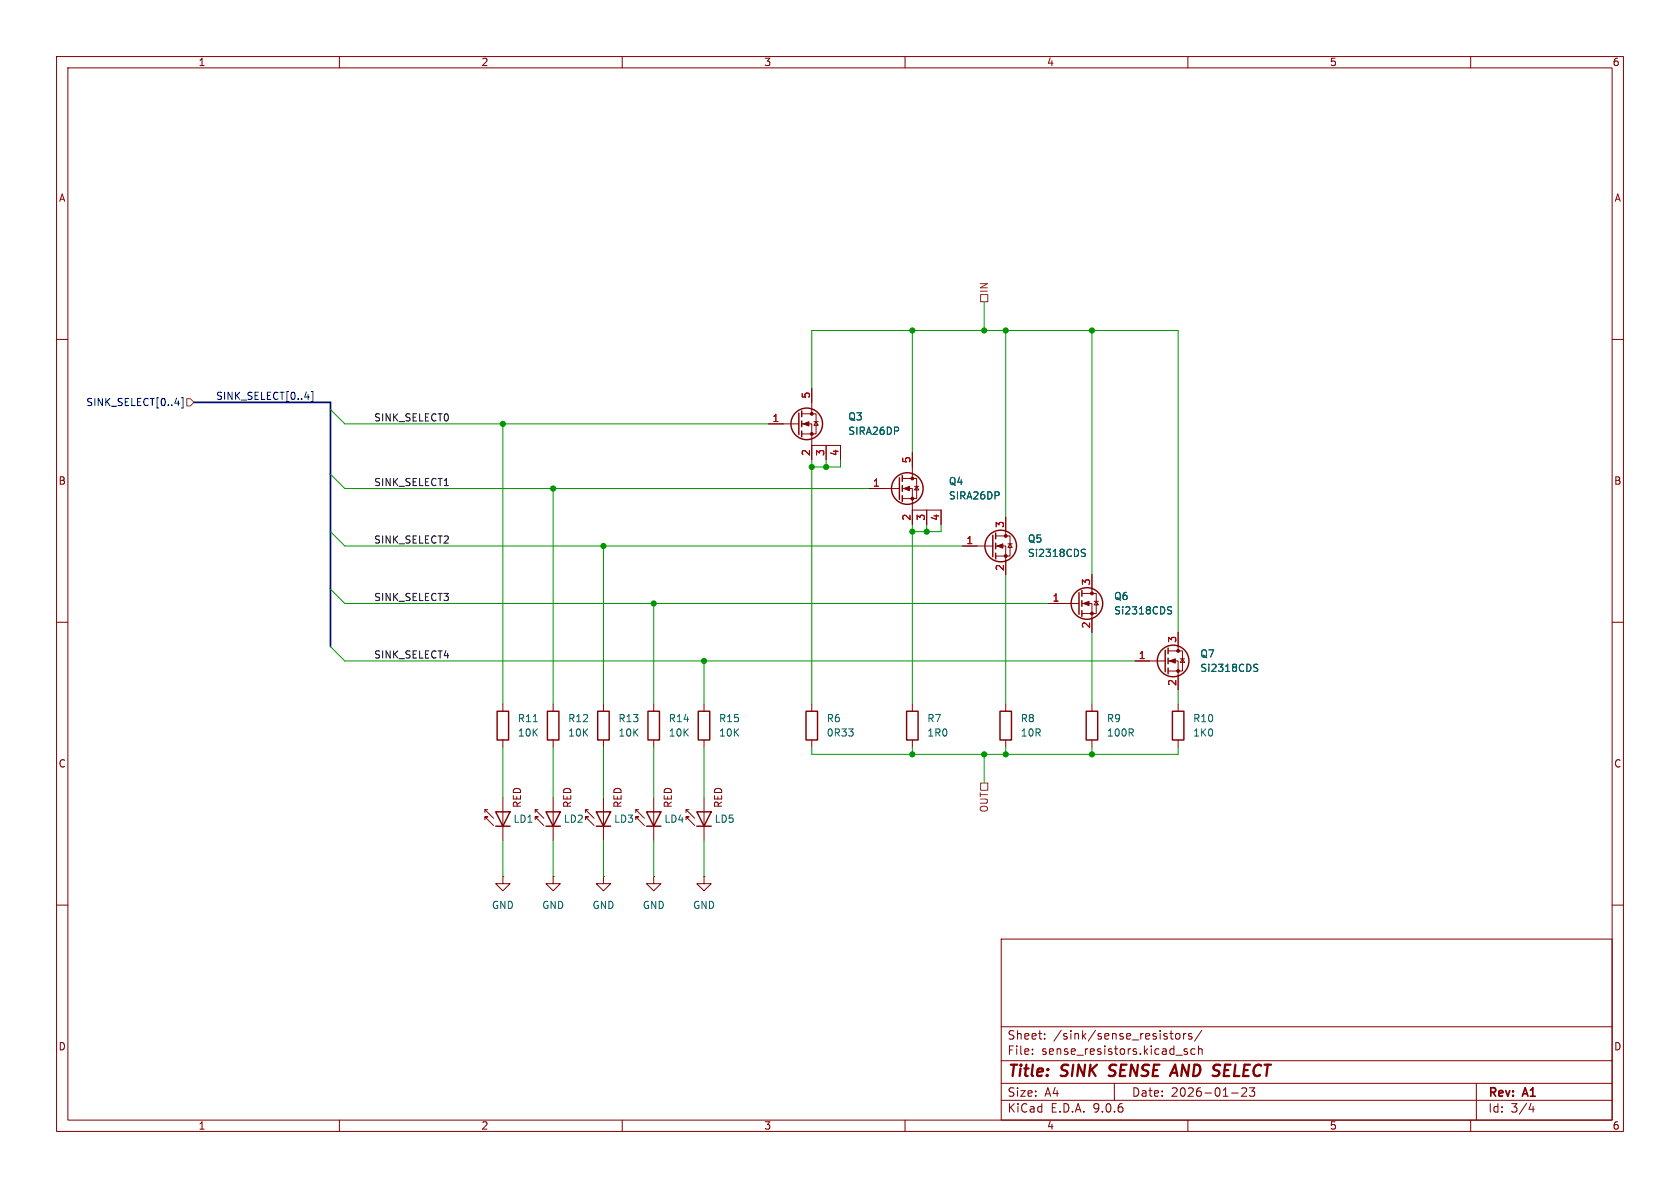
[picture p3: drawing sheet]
<svg xmlns="http://www.w3.org/2000/svg" width="297mm" height="210mm" viewBox="0 0 297 210" stroke-linecap="round" stroke-linejoin="round" font-family="sans-serif">
<g fill="none" stroke="#840000" stroke-width=".18">
<path d="M10 10h277v190h-277zM12 12h273v186h-273zM60 10v2M110 10v2M160 10v2M210 10v2M260 10v2M10 60h2M135.9 74.9h5.3M141.7 73.2h2.6v3.5h-2.6M141.7 74.9h1.8v6.4M143.5 68.6v4.6"/>
<path d="M143.5 78.7h5.1v2.6M143.9 74.5h.8M144.3 74.5l.4 .7h-.8zM146 78.7v2.6M285 60h2M153.7 86.4h5.3M159.5 84.6h2.6v3.5h-2.6M159.5 86.4h1.8v6.3M161.3 80v4.6M161.3 90.2h5.1v2.5M161.7 86h.7M162.1 86l.3 .6h-.7z"/>
<path d="M163.8 90.2v2.5M170.2 96.5h5.3M176 94.7h2.6v3.6h-2.6M176 96.5h1.8v5.1M177.8 91.4v3.3M178.2 96.1h.7M178.6 96.1l.3 .7h-.7zM10 110h2M185.4 106.7h5.4M191.3 104.9h2.5v3.6h-2.5M191.3 106.7h1.7v5.1M193 101.6v3.3"/>
<path d="M193.4 106.3h.8M193.8 106.3l.4 .6h-.8zM200.7 116.8h5.3M206.5 115.1h2.5v3.5h-2.5M206.5 116.8h1.8v5.1M208.3 111.8v3.3M208.7 116.5h.7M209 116.5l.4 .6h-.7zM285 110h2M88.9 124.5v1.2M88.9 130.8v1.3M97.8 124.5v1.2"/>
<path d="M97.8 130.8v1.3M106.7 124.5v1.2M106.7 130.8v1.3M115.6 124.5v1.2M115.6 130.8v1.3M124.5 124.5v1.2M124.5 130.8v1.3M143.5 124.5v1.2M143.5 130.8v1.3M161.3 124.5v1.2M161.3 130.8v1.3M177.8 124.5v1.2"/>
<path d="M177.8 130.8v1.3M193 124.5v1.2M193 130.8v1.3M208.3 124.5v1.2M208.3 130.8v1.3M85.7 144.9v-.5h.5h-.5l1.5 1.5M85.7 143.1v.5M86.2 143.1h-.5l1.5 1.6M88.9 154.9v1.3h1.3l-1.3 1.3-1.3-1.3h1.3M88.9 154.9h.1M88.9 141v7.6M94.6 144.9v-.5h.5h-.5l1.5 1.5"/>
<path d="M94.6 143.1v.5M95.1 143.1h-.5l1.5 1.6M97.8 154.9v1.3h1.3l-1.3 1.3-1.3-1.3h1.3M97.8 154.9h.1M97.8 141v7.6M103.5 144.9v-.5h.5h-.5l1.5 1.5M103.5 143.1v.5M104 143.1h-.5l1.5 1.6M106.7 154.9v1.3h1.2l-1.2 1.3-1.3-1.3h1.3M106.7 154.9h.1M106.7 141v7.6M112.4 144.9v-.5h.5h-.5l1.5 1.5"/>
<path d="M112.4 143.1v.5M112.9 143.1h-.5l1.5 1.6M115.6 154.9v1.3h1.2l-1.2 1.3-1.3-1.3h1.3M115.6 154.9h.1M115.6 141v7.6M121.3 144.9v-.5h.5h-.5l1.5 1.5M121.3 143.1v.5M121.8 143.1h-.5l1.5 1.6M124.5 154.9v1.3h1.2l-1.2 1.3-1.3-1.3h1.3M124.5 154.9h.1M124.5 141v7.6M10 160h2"/>
<path d="M177 166h108v32h-108zM285 160h2M60 198v2M110 198v2M160 198v2M177 194.5h108M177 191.5h108M177 187.5h108M177 181.5h108M182.5 186.3v.1M182.5 185.5v.1M184.7 183.6v.1"/>
<path d="M184.7 182.8v.1M197 191.5v3M206.8 182.7h.6M207 183.5l.4 .2M208 182.8l.3-.1 .3 .3v.4l-.3 .3-.3-.1-.2-.2v-.4zM209.2 182.7v1M209.7 182.7l-.3 .1-.2 .2M209.9 185.5l-.4-.1-.2 .2 .1 .2 .5 .2v.3h-.6M210 198v2M210.7 182.8l-.4-.1-.2 .2 .1 .2 .5 .2v.3h-.6M211.2 185.5l-.4-.1-.3 .3v.4l.2 .2h.5M211.9 185.5l.2-.1 .4 .1v.9"/>
<path d="M211.9 184.9v1.5M212.5 182.1l-1.3 2M217.7 193.2h1.2M219.5 192.4l.6-.1 .2 .1 .1 .3-.9 1.1h.9M220.9 192.3h.9l-.5 .6 .4 .1v.7l-.2 .1h-.4l-.2-.1M260 198v2M261 191.5v6.5M270.7 195l-.4 1.1h.9M271 195.6v1"/>
</g>
<path d="M196 190.1l.3 .1M196.3 188.4l-.1 .2v.4M206.8 190.2l.9-2 .5 2M207.1 189.6h.9" fill="none" stroke="#840000" stroke-width=".4"/>
<g fill="none" stroke="#840000" stroke-width=".25">
<path d="M141.2 73v3.8M141.7 72.6v1.1M141.7 74.4v1M141.7 76.2v1M159 84.5v3.8M159.5 84.1v1M159.5 85.9v1M159.5 87.6v1M175.5 94.6v3.8M176 94.2v1.1M176 96v1M176 97.8v1"/>
<path d="M190.8 104.8v3.8M191.3 104.4v1M191.3 106.2v1M191.3 108v1M206 114.9v3.8M206.5 114.6v1M206.5 116.3v1M206.5 118.1v1M87.9 125.7h2v5.1h-2zM96.8 125.7h2v5.1h-2zM105.7 125.7h2v5.1h-2zM114.6 125.7h2v5.1h-2z"/>
<path d="M123.4 125.7h2.1v5.1h-2.1zM142.5 125.7h2v5.1h-2zM160.3 125.7h2v5.1h-2zM176.8 125.7h2v5.1h-2zM192 125.7h2.1v5.1h-2.1zM207.3 125.7h2v5.1h-2zM87.6 143.5h2.6l-1.3 2.6zM87.6 146.1h2.6M96.5 143.5h2.6l-1.3 2.6zM96.5 146.1h2.6M105.4 143.5h2.5l-1.2 2.6zM105.4 146.1h2.5"/>
<path d="M114.3 143.5h2.5l-1.2 2.6zM114.3 146.1h2.5M123.2 143.5h2.5l-1.2 2.6zM123.2 146.1h2.5"/>
<circle cx="142.6" cy="74.9" r="2.79"/>
<circle cx="160.4" cy="86.4" r="2.79"/>
<circle cx="176.9" cy="96.5" r="2.79"/>
<circle cx="192.2" cy="106.7" r="2.79"/>
<circle cx="207.4" cy="116.8" r="2.79"/>
</g>
<g fill="#840000" stroke="#840000" stroke-width=".18">
<path d="M142 74.9l1-.4v.8z"/>
<path d="M159.8 86.4l1-.4v.7z"/>
<path d="M191.5 106.7l1-.4v.8z"/>
<path d="M176.3 96.5l1-.4v.8z"/>
<path d="M206.8 116.8l1-.3v.7z"/>
<circle cx="143.5" cy="73.2" r=".25"/>
<circle cx="143.5" cy="76.7" r=".25"/>
<circle cx="161.3" cy="84.6" r=".25"/>
<circle cx="161.3" cy="88.1" r=".25"/>
<circle cx="193" cy="104.9" r=".25"/>
<circle cx="193" cy="108.5" r=".25"/>
<circle cx="177.8" cy="94.7" r=".25"/>
<circle cx="177.8" cy="98.3" r=".25"/>
<circle cx="208.3" cy="115.1" r=".25"/>
<circle cx="208.3" cy="118.6" r=".25"/>
</g>
<path d="M191.3 97.6l.5 .2 .1 .2-.1 .3-.5 .1M191.3 97.2h.6M206.5 107.8l.5 .2 .1 .2-.1 .3h-.4M206.5 107.3h.6M221.8 118l.4 .1 .2 .2-.2 .3-.4 .1M221.8 117.5h.6M94.3 127.6h.7" fill="none" stroke="#006464" stroke-width=".18"/>
<path d="M173.4 52.1h1.2v1.2h-1.2zM33 70.5h.7l.6 .6-.6 .7h-.7zM173.4 138.4h1.2v1.3h-1.2z" fill="none" stroke="#725600" stroke-width=".18"/>
<path d="M30.9 71.3h.8M32.1 70.3h.3v1.8h-.3M53.9 70.2h.7M55 69.2h.3v1.8h-.3" fill="none" stroke="#000084" stroke-width=".18"/>
<path d="M34.3 71.1h24.1v43.2" fill="none" stroke="#000084" stroke-width=".3"/>
<g fill="none" stroke="#009600" stroke-width=".18">
<path d="M161.3 58.4v21.6M174 53.3v5.1M177.8 58.4v33M193 58.4v43.2M58.4 72.4l2.6 2.5h74.9M88.9 74.9v49.6M143.5 68.6v-10.2h64.8v53.4M58.4 94l2.6 2.5h109.2M58.4 83.8l2.6 2.6h92.7M97.8 86.4v38.1M106.7 96.5v28M143.5 81.3v43.2"/>
<path d="M146 81.3v1.3M148.6 81.3v1.3h-5.1M161.3 92.7v31.8M163.8 92.7v1.3M166.4 92.7v1.3h-5.1M58.4 104.1l2.6 2.6h124.4M58.4 114.3l2.6 2.5h139.7M115.6 106.7v17.8M124.5 116.8v7.7M177.8 101.6v22.9M193 111.8v12.7M88.9 132.1v8.9"/>
<path d="M97.8 132.1v8.9M106.7 132.1v8.9M115.6 132.1v8.9M124.5 132.1v8.9M143.5 132.1v1.3h64.8v-1.3M161.3 132.1v1.3M174 133.4v5M177.8 132.1v1.3M193 132.1v1.3M208.3 121.9v2.6M88.9 148.6v6.3M97.8 148.6v6.3"/>
<path d="M106.7 148.6v6.3M115.6 148.6v6.3M124.5 148.6v6.3"/>
</g>
<g fill="#009600" stroke="#009600" stroke-width=".18">
<circle cx="161.3" cy="58.4" r=".46"/>
<circle cx="177.8" cy="58.4" r=".46"/>
<circle cx="174" cy="58.4" r=".46"/>
<circle cx="174" cy="133.4" r=".46"/>
<circle cx="177.8" cy="133.4" r=".46"/>
<circle cx="163.8" cy="94" r=".46"/>
<circle cx="193" cy="133.4" r=".46"/>
<circle cx="161.3" cy="94" r=".46"/>
<circle cx="193" cy="58.4" r=".46"/>
<circle cx="161.3" cy="133.4" r=".46"/>
<circle cx="88.9" cy="74.9" r=".46"/>
<circle cx="146" cy="82.6" r=".46"/>
<circle cx="143.5" cy="82.6" r=".46"/>
<circle cx="124.5" cy="116.8" r=".46"/>
<circle cx="106.7" cy="96.5" r=".46"/>
<circle cx="115.6" cy="106.7" r=".46"/>
<circle cx="97.8" cy="86.4" r=".46"/>
</g>
<g font-size="2.8" fill="#840000">
<text x="178" y="190.9">Title:</text>
<text x="187.7" y="190.9">SINK</text>
<text x="196.9" y="190.9">SENSE</text>
<text x="208.8" y="190.9">AND SELECT</text>
</g>
<g font-size="2.1" fill="#840000">
<text x="178" y="184">Sheet:</text>
<text x="186.2" y="184">/sink/sense_resistors/</text>
<text x="178" y="186.7">File:</text>
<text x="184.1" y="186.7">sense_resistors.kicad_sch</text>
<text x="178" y="196.9">KiCad</text>
<text x="178" y="194.1">Size:</text>
<text x="184.7" y="194.1">A4</text>
<text x="185.7" y="196.9">E.D.A.</text>
<text x="193.3" y="196.9">9.0.6</text>
<text x="200" y="194.1">Date:</text>
<text x="207" y="194.1">2026-01-23</text>
<text x="263" y="194.3">Rev:</text>
<text x="263" y="196.9">Id:</text>
<text x="267.1" y="196.9">3/4</text>
<text x="269.4" y="194.3">A1</text>
</g>
<g font-size="1.8" fill="#840000">
<text x="35" y="11.9">1</text>
<text x="85" y="11.9">2</text>
<text x="135" y="11.9">3</text>
<text x="185" y="11.9">4</text>
<text x="235" y="11.9">5</text>
<text x="285" y="11.9">6</text>
<text x="10.3" y="35.9">A</text>
<text x="285.3" y="35.9">A</text>
<text x="10.3" y="85.9">B</text>
<text x="285.3" y="85.9">B</text>
<text x="10.3" y="135.9">C</text>
<text x="285.3" y="135.9">C</text>
<text x="92.3" y="142.9" transform="rotate(-90 92.3 142.9)">RED</text>
<text x="101.2" y="142.9" transform="rotate(-90 101.2 142.9)">RED</text>
<text x="110.1" y="142.9" transform="rotate(-90 110.1 142.9)">RED</text>
<text x="119" y="142.9" transform="rotate(-90 119 142.9)">RED</text>
<text x="127.9" y="142.9" transform="rotate(-90 127.9 142.9)">RED</text>
<text x="10.3" y="185.9">D</text>
<text x="285.3" y="185.9">D</text>
<text x="35" y="199.9">1</text>
<text x="85" y="199.9">2</text>
<text x="135" y="199.9">3</text>
<text x="185" y="199.9">4</text>
<text x="235" y="199.9">5</text>
<text x="285" y="199.9">6</text>
</g>
<g font-size="1.8" fill="#725600">
<text x="174.9" y="51.9" transform="rotate(-90 174.9 51.9)">IN</text>
<text x="174.9" y="143.7" transform="rotate(-90 174.9 143.7)">OUT</text>
</g>
<g font-size="1.8" fill="#000084">
<text x="15.1" y="72">SINK_SELECT[0..4]</text>
<text x="38.1" y="70.8">SINK_SELECT[0..4]</text>
</g>
<g font-size="1.8" fill="#a90000">
<text x="143.3" y="70.6" transform="rotate(-90 143.3 70.6)">5</text>
<text x="136.5" y="74.7">1</text>
<text x="143.3" y="80.7" transform="rotate(-90 143.3 80.7)">2</text>
<text x="145.8" y="80.7" transform="rotate(-90 145.8 80.7)">3</text>
<text x="148.3" y="80.7" transform="rotate(-90 148.3 80.7)">4</text>
<text x="161" y="82" transform="rotate(-90 161 82)">5</text>
<text x="154.2" y="86.1">1</text>
<text x="161" y="92.1" transform="rotate(-90 161 92.1)">2</text>
<text x="163.6" y="92.1" transform="rotate(-90 163.6 92.1)">3</text>
<text x="166.1" y="92.1" transform="rotate(-90 166.1 92.1)">4</text>
<text x="177.5" y="93.4" transform="rotate(-90 177.5 93.4)">3</text>
<text x="170.7" y="96.3">1</text>
<text x="177.5" y="101" transform="rotate(-90 177.5 101)">2</text>
<text x="186" y="106.4">1</text>
<text x="192.8" y="103.6" transform="rotate(-90 192.8 103.6)">3</text>
<text x="192.8" y="111.2" transform="rotate(-90 192.8 111.2)">2</text>
<text x="208" y="113.7" transform="rotate(-90 208 113.7)">3</text>
<text x="201.2" y="116.6">1</text>
<text x="208" y="121.4" transform="rotate(-90 208 121.4)">2</text>
</g>
<g font-size="1.8" fill="#0f0f0f">
<text x="66" y="74.6">SINK_SELECT0</text>
<text x="66" y="86">SINK_SELECT1</text>
<text x="66" y="96.2">SINK_SELECT2</text>
<text x="66" y="106.3">SINK_SELECT3</text>
<text x="66" y="116.5">SINK_SELECT4</text>
</g>
<g font-size="1.8" fill="#006464">
<text x="149.9" y="77.1">SIRA26DP</text>
<text x="149.9" y="74.5">Q3</text>
<text x="167.6" y="88.5">SIRA26DP</text>
<text x="167.6" y="86">Q4</text>
<text x="181.6" y="96.1">Q5</text>
<text x="181.6" y="98.7">Si2318CDS</text>
<text x="196.9" y="106.3">Q6</text>
<text x="196.9" y="108.8">Si2318CDS</text>
<text x="212.1" y="116.4">Q7</text>
<text x="212.1" y="119">Si2318CDS</text>
<text x="91.4" y="127.9">R11</text>
<text x="91.4" y="130.4">10K</text>
<text x="100.3" y="127.9">R12</text>
<text x="100.3" y="130.4">10K</text>
<text x="109.2" y="127.9">R13</text>
<text x="109.2" y="130.4">10K</text>
<text x="118.1" y="127.9">R14</text>
<text x="118.1" y="130.4">10K</text>
<text x="127" y="127.9">R15</text>
<text x="127" y="130.4">10K</text>
<text x="146.1" y="127.9">R6</text>
<text x="146.1" y="130.4">0R33</text>
<text x="163.8" y="127.9">R7</text>
<text x="163.8" y="130.4">1R0</text>
<text x="180.3" y="127.9">R8</text>
<text x="180.3" y="130.4">10R</text>
<text x="195.6" y="127.9">R9</text>
<text x="195.6" y="130.4">100R</text>
<text x="210.8" y="127.9">R10</text>
<text x="210.8" y="130.4">1K0</text>
<text x="90.7" y="145.6">LD1</text>
<text x="99.6" y="145.6">LD2</text>
<text x="108.5" y="145.6">LD3</text>
<text x="117.4" y="145.6">LD4</text>
<text x="126.2" y="145.6">LD5</text>
<text x="86.9" y="160.9">GND</text>
<text x="95.8" y="160.9">GND</text>
<text x="104.6" y="160.9">GND</text>
<text x="113.5" y="160.9">GND</text>
<text x="122.4" y="160.9">GND</text>
</g>
</svg>
